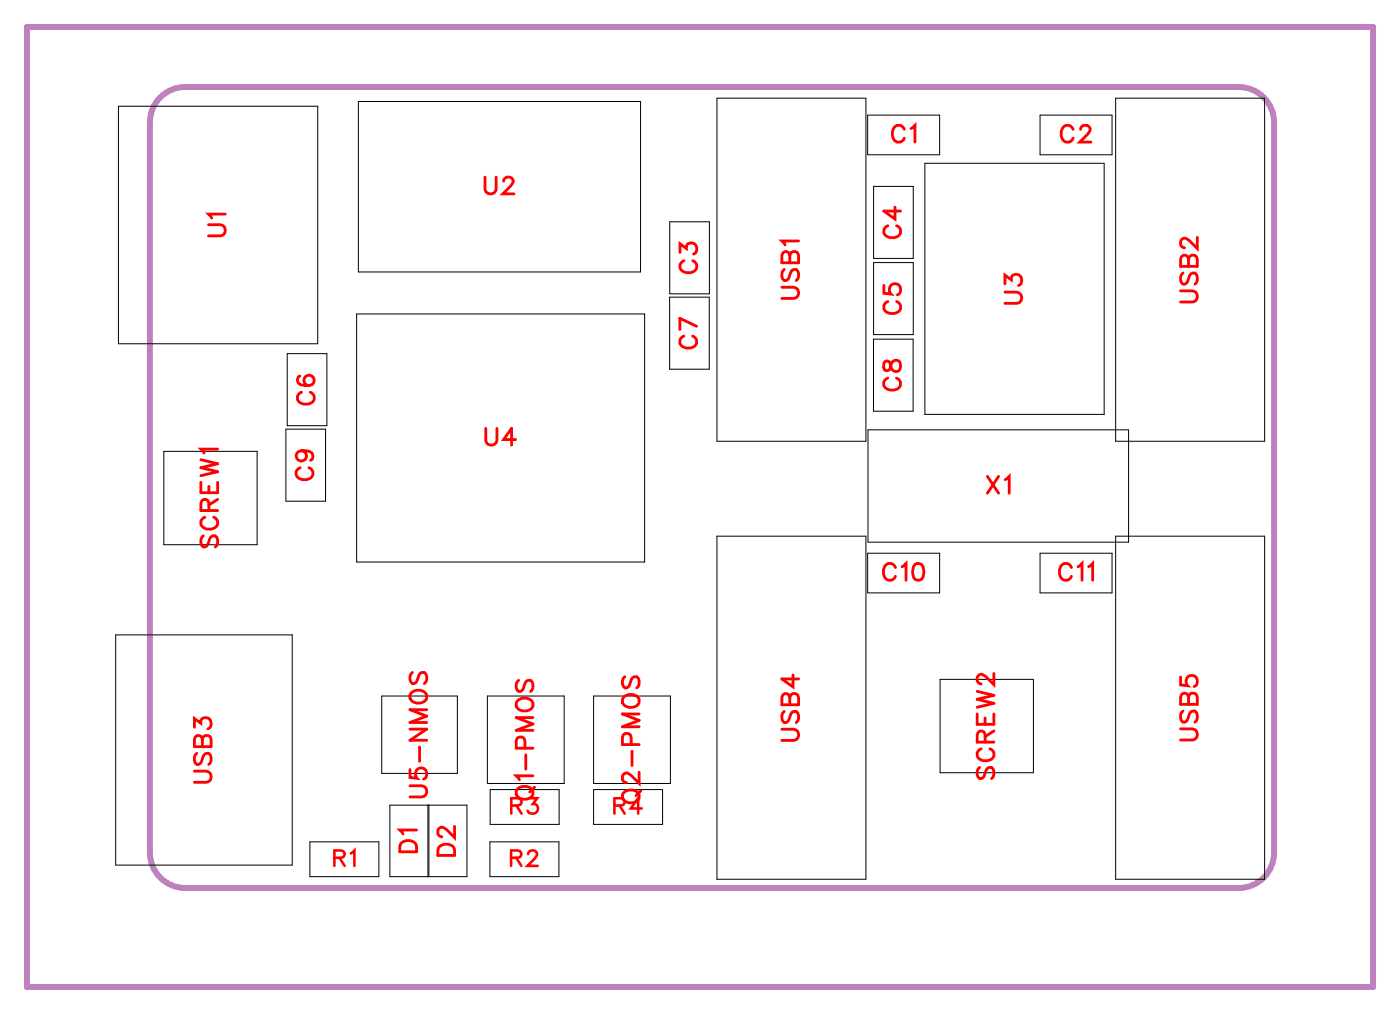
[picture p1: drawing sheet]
<svg xmlns="http://www.w3.org/2000/svg" width="59mm" height="43mm" viewBox="0 0 59 43" stroke-linecap="round" stroke-linejoin="round" font-family="sans-serif">
<path d="M1.1 1.1h57.1v40.7h-57.1zM7 4l.4-.2 .4-.1h44.7a1.5 1.5 0 0 1 1.5 1.5v30.9a1.5 1.5 0 0 1-1.5 1.5h-44.6a1.5 1.5 0 0 1-1.6-1.5v-30.9l.1-.5 .2-.4z" fill="none" stroke="#bf80bf" stroke-width=".25"/>
<g fill="none" stroke="#000" stroke-width=".04">
<path d="M5 4.5h8.5v10.1h-8.5zM6.9 19.1h4v4h-4zM12.1 18.2h1.7v3h-1.7zM12.2 15h1.6v3h-1.6zM15.1 13.3h12.2v10.5h-12.2zM15.2 4.3h11.9v7.2h-11.9zM28.4 12.6h1.6v3h-1.6zM28.4 9.4h1.7v3h-1.7zM30.4 4.2h6.3v14.5h-6.3zM36.8 4.9h3v1.7h-3zM36.8 18.2h11v4.8h-11zM37 14.4h1.7v3h-1.7z"/>
<path d="M37 7.9h1.7v3h-1.7zM37 11.1h1.7v3.1h-1.7zM39.2 6.9h7.6v10.6h-7.6zM44.1 4.9h3v1.7h-3zM47.3 4.2h6.3v14.5h-6.3zM4.9 26.9h7.5v9.7h-7.5zM13.1 35.6h3v1.5h-3zM16.2 29.5h3.2v3.2h-3.2zM16.5 34.1h3.3v3h-3.3zM18.1 34.1v3M18.2 34.1v3M20.6 29.5h3.3v3.7h-3.3z"/>
<path d="M20.8 35.6h2.9v1.5h-2.9zM20.8 33.4h2.9v1.5h-2.9zM25.1 29.5h3.3v3.7h-3.3zM25.1 33.4h3v1.5h-3zM30.4 22.7h6.3v14.5h-6.3zM36.8 23.4h3v1.7h-3zM39.8 28.8h4v3.9h-4zM44.1 23.4h3v1.7h-3zM47.3 22.7h6.3v14.5h-6.3z"/>
</g>
<g fill="none" stroke="#f00" stroke-width=".12">
<path d="M8.5 19.5l.7 .1-.7 .2 .7 .2-.7 .1M8.8 9.5h.5l.2 .2-.1 .3h-.6M9.2 19h-.7l.1 .2M9.5 9.1h-.7l.2 .1M12.7 15.9l-.1 .1a.35 .35 0 0 0 .3 .4 .35 .35 0 0 0 .4-.3 .22 .22 0 0 0-.2-.2 .22 .22 0 0 0-.2 .2 .22 .22 0 0 0 .2 .2M12.7 19.8a.26 .26 0 0 0-.2 .3 .26 .26 0 0 0 .3 .2h.2a.26 .26 0 0 0 .3-.2 .26 .26 0 0 0-.2-.3M12.8 16.6a.26 .26 0 0 0-.2 .3 .26 .26 0 0 0 .3 .2h.1a.26 .26 0 0 0 .3-.2 .26 .26 0 0 0-.2-.3M12.8 19.1a.22 .22 0 0 1 .2 .3 .22 .22 0 0 1-.4 .1 .22 .22 0 0 1 0-.4h.2a.34 .34 0 0 1 .5 .3l-.1 .1M20.5 7.5v.5l.2 .2 .3-.1v-.6M20.6 18.1v.5l.2 .2 .2-.1 .1-.6M21.3 7.7l.2-.2h.1l.1 .1-.1 .3-.3 .3h.5M21.8 18.6h-.5l.4-.5v.7"/>
<path d="M28.8 10.7v-.4l.3 .2a.24 .24 0 0 1 .4-.2 .25 .25 0 0 1-.1 .5M29 14.2a.26 .26 0 0 0-.2 .3 .26 .26 0 0 0 .3 .2h.1a.26 .26 0 0 0 .3-.2 .26 .26 0 0 0-.2-.3M29 11a.26 .26 0 0 0-.2 .3 .26 .26 0 0 0 .3 .2h.1a.26 .26 0 0 0 .3-.2 .26 .26 0 0 0-.2-.3M29.5 13.8l-.7-.3v.4M33.1 12.2h.5l.2 .2-.1 .2h-.6M33.2 11.4l-.1 .2 .1 .3 .2-.1 .2-.4h.1l.1 .2-.1 .3M33.5 10.8l-.1-.1h-.2l-.1 .4h.7v-.3l-.1-.1h-.2v.4M33.8 10.2h-.7l.2 .2M37.4 12.1v.3l.3 .1a.25 .25 0 0 1 0-.4 .25 .25 0 0 1 .4 0 .25 .25 0 0 1-.1 .4M37.5 15.3v.4h.1l.3-.4a.24 .24 0 0 1 .3 .2 .24 .24 0 0 1-.3 .2l-.1-.1-.1-.3zM37.6 16a.26 .26 0 0 0-.2 .3 .26 .26 0 0 0 .3 .2h.2a.26 .26 0 0 0 .2-.2 .26 .26 0 0 0-.1-.3M37.6 9.6a.26 .26 0 0 0-.2 .3 .26 .26 0 0 0 .3 .2h.2a.26 .26 0 0 0 .3-.2 .26 .26 0 0 0-.2-.3"/>
<path d="M37.6 12.8a.26 .26 0 0 0-.2 .3 .26 .26 0 0 0 .3 .2h.2a.26 .26 0 0 0 .3-.2 .26 .26 0 0 0-.2-.3M37.9 8.8v.5l-.5-.4h.8M38.3 5.5a.26 .26 0 0 0-.3-.2 .26 .26 0 0 0-.2 .3v.1a.26 .26 0 0 0 .2 .3 .26 .26 0 0 0 .3-.2M38.6 5.4l.2-.1v.7M42.6 12.4h.5l.2 .2-.1 .2h-.6M42.6 12v-.4l.2 .2a.24 .24 0 0 1 .4-.1 .24 .24 0 0 1-.1 .4M45.5 5.5a.26 .26 0 0 0-.3-.2 .26 .26 0 0 0-.2 .3v.1a.26 .26 0 0 0 .2 .3 .26 .26 0 0 0 .3-.2M45.8 5.5l.1-.2h.1l.2 .1-.1 .3-.4 .3h.5M50 12.3h.5l.2 .2-.1 .3h-.6M50.1 11.6l-.1 .1 .1 .3h.2l.2-.4h.1l.1 .1-.1 .3M50.4 11l-.1-.2h-.2l-.1 .5h.7v-.3l-.1-.2-.2 .1v.4M50.7 10v.5l-.3-.3-.3-.1-.1 .1v.2l.2 .1"/>
<path d="M8.2 32.6h.5l.2 .2-.1 .3h-.6M8.2 30.8v-.4l.3 .2a.24 .24 0 0 1 .4-.2 .25 .25 0 0 1-.1 .5M8.3 31.9l-.1 .2 .1 .3 .2-.1 .2-.4h.1l.1 .2-.1 .3M8.5 20.4v.5h.7v-.5M8.6 31.3l-.1-.1h-.2l-.1 .4h.7v-.3l-.1-.2-.2 .1v.4M8.6 22.7l-.1 .2 .1 .3 .2-.1 .2-.4h.1l.1 .2-.1 .3M8.7 21.9a.26 .26 0 0 0-.2 .3 .26 .26 0 0 0 .3 .2h.2a.26 .26 0 0 0 .2-.2 .26 .26 0 0 0-.1-.3M8.8 21.6v-.4h-.2l-.1 .4h.7M8.8 20.6v.3M9.2 21.1l-.4 .3M17 35.7l.2-.1 .3 .1 .1 .4h-.7zM17.4 33.3h.5l.2 .2-.1 .2h-.6"/>
<path d="M17.4 32.6v.3h.3a.25 .25 0 0 1 0-.3 .25 .25 0 0 1 .3 0 .25 .25 0 0 1-.1 .4M17.4 30.9h.7l-.7 .4h.7M17.5 29.3a.35 .35 0 0 1 .4-.1 .35 .35 0 0 1 .1 .4 .33 .33 0 0 1-.4 .2 .33 .33 0 0 1-.1-.5zM17.5 28.5l-.1 .1 .1 .3h.1l.2-.4h.2l.1 .1-.1 .3M17.6 35.1h-.7l.2 .2M17.8 31.6v.6M18.1 30h-.7l.7 .3-.7 .3h.7M18.7 35.8l.1-.1 .4 .1 .1 .4h-.8zM19.3 35v.5l-.4-.4-.2-.1-.2 .2v.1l.2 .1M22 33.4a.35 .35 0 0 1 .4-.1 .35 .35 0 0 1 .1 .4 .33 .33 0 0 1-.4 .1 .33 .33 0 0 1-.1-.4zM22 29.6a.35 .35 0 0 1 .4 0 .35 .35 0 0 1 .1 .4 .33 .33 0 0 1-.4 .1 .33 .33 0 0 1-.1-.5zM22 28.8l-.1 .2 .1 .3 .1-.1 .3-.4h.1l.1 .2-.1 .3"/>
<path d="M22.2 31.7v-.4l-.3-.1v.5h.7M22.3 32v.6M22.6 32.8h-.7l.1 .2M22.6 30.4h-.7l.7 .2-.7 .3h.7M22.6 33.3l-.2 .2M26.5 33.5a.35 .35 0 0 1 .4 0 .35 .35 0 0 1 .1 .3 .33 .33 0 0 1-.4 .2 .33 .33 0 0 1-.1-.5zM26.5 29.5a.35 .35 0 0 1 .4-.1 .35 .35 0 0 1 .1 .4 .33 .33 0 0 1-.4 .1 .33 .33 0 0 1-.1-.4zM26.5 28.6l-.1 .2 .1 .3h.1l.3-.5h.1l.1 .2-.1 .3M26.7 31.5v-.4h-.3v.4h.7M26.8 31.8v.6M27.1 32.7v.5l-.4-.4-.2-.1-.1 .2v.1l.1 .1M27.1 30.2h-.7l.7 .3-.7 .3h.7"/>
<path d="M27.1 33.5l-.2 .2M33.1 30.9h.5l.2 .2-.1 .2h-.6M33.2 30.1l-.1 .2 .1 .3 .2-.1 .2-.4h.1l.1 .2-.1 .3M33.5 29.5l-.1-.1h-.2l-.1 .4h.7v-.3l-.1-.1h-.2v.4M33.6 28.6v.5l-.5-.4h.7M37.9 24a.26 .26 0 0 0-.3-.1 .26 .26 0 0 0-.2 .2v.2a.26 .26 0 0 0 .2 .3 .26 .26 0 0 0 .3-.2M38.2 24l.2-.1v.7M38.8 23.9h.1a.37 .37 0 0 1 .2 .3 .37 .37 0 0 1-.2 .4 .45 .45 0 0 1-.1-.7zM41.4 30.2v.5h.7v-.5M41.4 29.3l.7 .1-.7 .2 .7 .2-.7 .1M41.5 32.5l-.1 .2 .1 .3 .2-.1 .2-.4h.1l.1 .2-.1 .3M41.6 31.7a.26 .26 0 0 0-.2 .3 .26 .26 0 0 0 .3 .2h.1a.26 .26 0 0 0 .3-.2 .26 .26 0 0 0-.2-.3"/>
<path d="M41.7 31.4v-.4h-.2l-.1 .4h.7M41.7 30.4v.3M41.8 20.2l.5 .7M42.1 28.5v.5l-.3-.4-.3-.1-.1 .2v.1l.2 .2M42.1 30.9l-.4 .3M42.3 20.2l-.5 .7M42.6 20.3l.2-.1v.7M45.4 24a.26 .26 0 0 0-.3-.1 .26 .26 0 0 0-.2 .2v.2a.26 .26 0 0 0 .2 .3 .26 .26 0 0 0 .3-.2M45.7 24l.1-.1v.7M46.1 24l.2-.1v.7M50 30.9h.5l.2 .2-.1 .2h-.6M50 28.7v.3h.3a.25 .25 0 0 1 0-.3 .25 .25 0 0 1 .4 0 .25 .25 0 0 1-.1 .4"/>
<path d="M50.1 30.1l-.1 .2 .1 .3 .2-.1 .2-.4h.1l.1 .2-.1 .3M50.4 29.5l-.1-.1h-.2l-.1 .4h.7v-.3l-.1-.2-.2 .1v.4"/>
</g>
<path d="M14.2 36.3h.3l.1-.2-.4-.1v.7M14.4 36.3l.2 .4M14.9 36.1l.1-.1v.7M21.7 36.3h.3l.1-.2-.4-.1v.7M21.7 34.1h.3l.1-.2-.4-.1v.6M21.9 36.3l.2 .4M21.9 34.1l.2 .3M22.4 36.2l.1-.2 .2 .1-.4 .6h.5M22.4 33.8h.4l-.2 .2a.22 .22 0 0 1 .1 .4 .22 .22 0 0 1-.3-.1M26 34.1h.4v-.2l-.4-.1v.6M26.2 34.1l.3 .3M27.2 34.2h-.5l.3-.4v.6" fill="none" stroke="#f00" stroke-width=".11"/>
<g font-size="1.2" fill="#fff">
<text x="9.8" y="10" transform="rotate(-90 9.8 10)">U1</text>
<text x="20.5" y="8.5">U2</text>
<text x="29.8" y="11.6" transform="rotate(-90 29.8 11.6)">C3</text>
<text x="37.7" y="6.3">C1</text>
<text x="38.4" y="10.1" transform="rotate(-90 38.4 10.1)">C4</text>
<text x="44.9" y="6.3">C2</text>
<text x="13.6" y="17.2" transform="rotate(-90 13.6 17.2)">C6</text>
<text x="29.8" y="14.8" transform="rotate(-90 29.8 14.8)">C7</text>
<text x="34.1" y="12.7" transform="rotate(-90 34.1 12.7)">USB1</text>
<text x="38.4" y="16.6" transform="rotate(-90 38.4 16.6)">C8</text>
<text x="38.4" y="13.3" transform="rotate(-90 38.4 13.3)">C5</text>
<text x="43.6" y="12.9" transform="rotate(-90 43.6 12.9)">U3</text>
<text x="51" y="12.8" transform="rotate(-90 51 12.8)">USB2</text>
<text x="9.5" y="23.2" transform="rotate(-90 9.5 23.2)">SCREW1</text>
<text x="13.6" y="20.4" transform="rotate(-90 13.6 20.4)">C9</text>
<text x="20.5" y="19.1">U4</text>
<text x="41.8" y="21.2">X1</text>
<text x="37.4" y="24.9">C10</text>
<text x="44.8" y="24.9">C11</text>
<text x="9.2" y="33.2" transform="rotate(-90 9.2 33.2)">USB3</text>
<text x="18.4" y="33.8" transform="rotate(-90 18.4 33.8)">U5-NMOS</text>
<text x="22.9" y="33.9" transform="rotate(-90 22.9 33.9)">Q1-PMOS</text>
<text x="27.4" y="34" transform="rotate(-90 27.4 34)">Q2-PMOS</text>
<text x="34.1" y="31.4" transform="rotate(-90 34.1 31.4)">USB4</text>
<text x="42.4" y="33" transform="rotate(-90 42.4 33)">SCREW2</text>
<text x="51" y="31.4" transform="rotate(-90 51 31.4)">USB5</text>
<text x="17.9" y="36.1" transform="rotate(-90 17.9 36.1)">D1</text>
<text x="19.6" y="36.3" transform="rotate(-90 19.6 36.3)">D2</text>
</g>
<g font-size="1.1" fill="#fff">
<text x="21.6" y="34.7">R3</text>
<text x="26" y="34.7">R4</text>
<text x="14.1" y="36.9">R1</text>
<text x="21.6" y="36.9">R2</text>
</g>
</svg>
